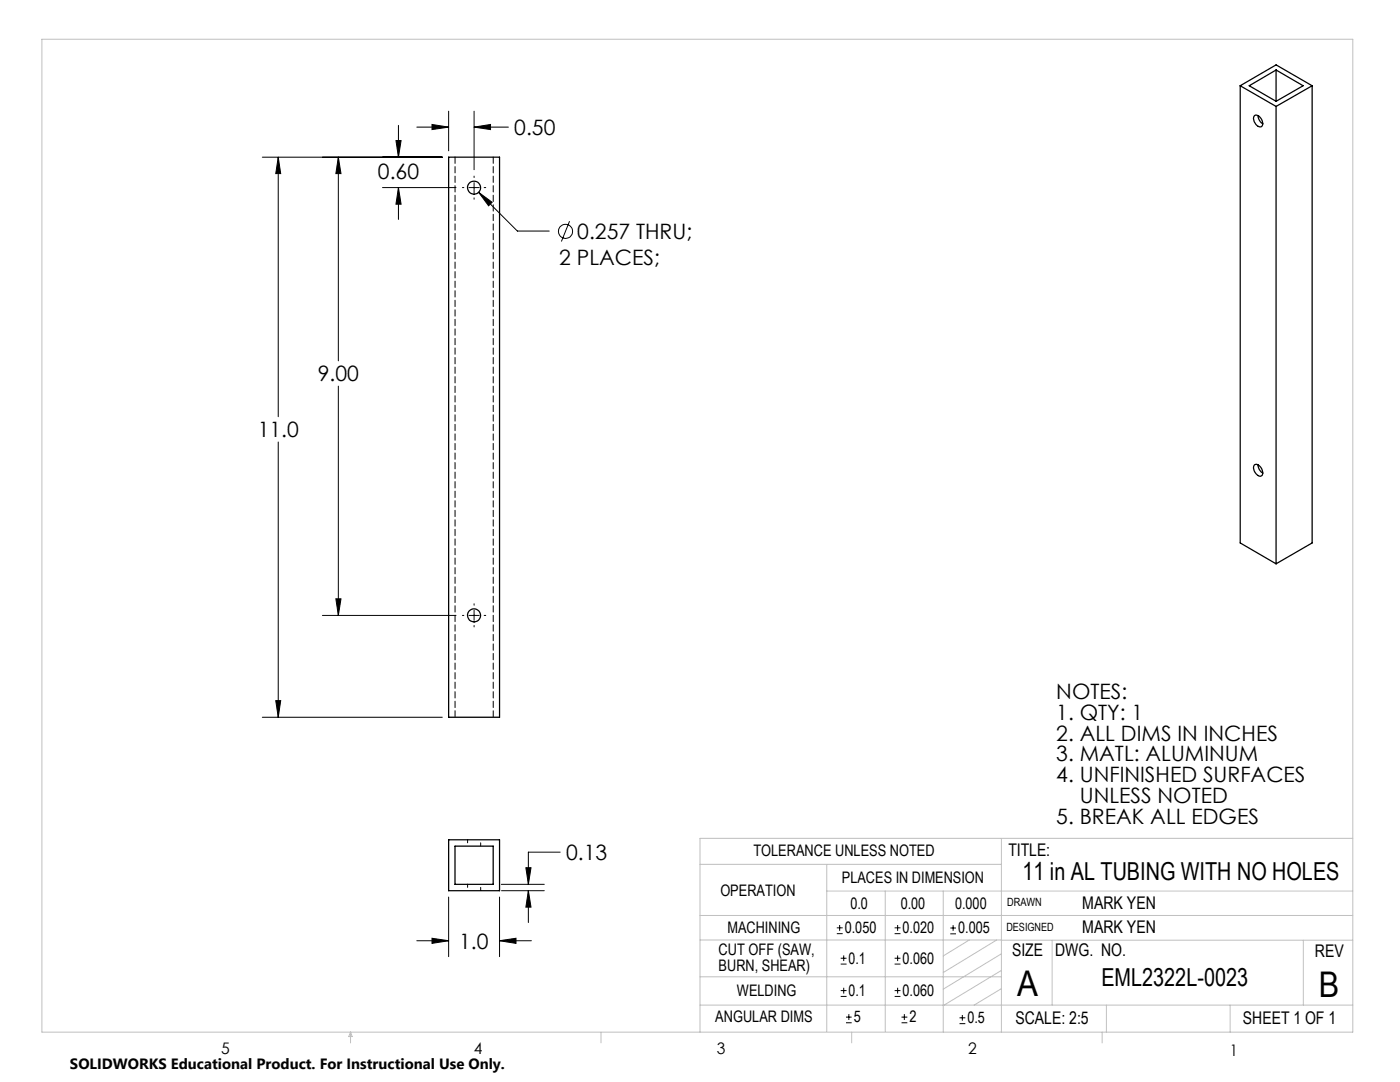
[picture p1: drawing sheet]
<svg xmlns="http://www.w3.org/2000/svg" width="279mm" height="216mm" viewBox="0 0 279 216" stroke-linecap="round" stroke-linejoin="round" font-family="sans-serif">
<g fill="none" stroke="#000" stroke-width=".2">
<path d="M52.4 31.4h35.9M55.5 31.4v51.7M55.5 31.4l.5 3.2h-1zM67.5 31.4l.6 3.2h-1.1zM67.5 31.4v40.6M76.3 37.4h14.7M79 28h1l-.5 3.4zM79.5 37.4l.5 3.3h-1zM79.5 25v6.4M79.5 37.4v6.4M83.2 25.4h6.3M86.2 24.8l3.3 .6-3.3 .5z"/>
<path d="M89.5 22.2v7.9M92.3 37.4h.3M93.6 37.4h2M94.6 22.2v11.7M94.6 25.4h6.9M94.6 25.4l3.3-.6v1.1zM94.6 35.1v.3M94.6 36.4v2.1M94.6 39.5v.3M95.5 38.4l2.7 2-.7 .7zM95.5 38.4l7.8 7.7h6.3M96.6 37.4h.3"/>
<path d="M113.7 44.1l-1.7 4.1M67.5 77v45.8M55.5 88.2v54.9M67 119.5h1.1l-.6 3.3zM55 139.8h1l-.5 3.3zM64.3 122.8h26.7M92.3 122.8h.3M93.6 122.8h2M94.6 120.5v.3M94.6 121.8v2M94.6 124.8v.3M96.6 122.8h.3"/>
<path d="M52.4 143.1h35.9M89.5 179v11.9M99.7 179v11.9M100 176.5h8.6M100.1 177.7h8.5M105 173.1h1l-.6 3.4zM105.4 177.7l.6 3.3h-1zM105.4 177.7v6.4M111.8 170h-6.4v6.5M83.2 187.7h6.3M86.2 187.2l3.3 .5-3.3 .5zM99.7 187.7l3.3-.5v1z"/>
<path d="M99.7 187.7h6.3M167 186.3h1.2M167 185.1h1.2M167.6 184.6v1.1M167.8 198.8h1.1M167.8 197.7h1.1M167.8 192.4h1.1M167.8 191.2h1.1M168.4 190.6v1.2M168.4 197.1v1.2M178.5 198.8h1.2M178.5 197.7h1.2"/>
<path d="M178.5 192.4h1.2M178.5 191.2h1.2M178.5 186.3h1.2M178.5 185.1h1.2M179.1 184.6v1.1M179.1 190.6v1.2M179.1 197.1v1.2M189.7 185.2h1.1M189.7 186.3h1.1M190.2 184.6v1.1M168.8 204.1h1.2M168.8 203h1.2"/>
<path d="M169.4 202.4v1.1M179.9 204.1h1.2M179.9 203h1.2M180.5 202.4v1.1M191.5 204.3h1.2M191.5 203.1h1.2M192.1 202.5v1.2"/>
<circle cx="112.9" cy="46.2" r="1.41"/>
</g>
<g fill="none" stroke="#c0c0c0" stroke-width=".2">
<path d="M8.4 7.8h261.6v198.2h-261.6zM139.7 172.5h60.1M165 177.8h105M165 172.5v33.3M176.7 177.8v28M188.2 177.8v28.2M199.8 167.3v38.7M270 167.3h-130.3v38.7M139.7 182.7h130.3M139.7 187.6h60.2M139.7 194.9h60.1M193.4 187.6l-5.2 3.1"/>
<path d="M198.9 187.6l-10.7 6.5M199.8 187.6h70.2M199.8 197.3l-5.4 3.3M199.8 193.6l-11.6 7.1M199.8 190.3l-11.6 7.1M210 187.6v13M260.1 187.6v13M70 206v2.1M70 206l.3 .8h-.7zM119.9 206v2.1M139.7 200.6h130.3M170 206v2.1"/>
<path d="M220 206v2.1M220.8 200.6v5.4M245.5 200.6v5.4"/>
</g>
<path d="M55.5 31.4l.5 3.2h-1zM55 139.8h1l-.5 3.3zM95.5 38.4l2 2.7 .7-.7zM79.5 37.4l.5 3.3h-1zM79 28h1l-.5 3.4zM67.5 31.4l.6 3.2h-1.1zM67 119.5h1.1l-.6 3.3zM86.2 24.8l3.3 .6-3.3 .5zM94.6 25.4l3.3-.6v1.1zM86.2 187.2l3.3 .5-3.3 .5zM99.7 187.7l3.3-.5v1zM105 173.1h1l-.6 3.4zM105.4 177.7l.6 3.3h-1z" fill="#000"/>
<g fill="none" stroke="#000" stroke-width=".25">
<path d="M247.5 17.1l7.2-4.2 7.2 4.2M247.5 17.1l7.2 4.1M247.5 17.1v91.2l7.2 4.2M254.7 14l5.4 3.1-5.4 3.1M254.7 14l-5.4 3.1 5.4 3.1M254.7 14v6.2M261.9 17.1l-7.2 4.1M261.9 17.1v91.2l-7.2 4.2M89.5 31.4h10.2v111.7h-10.2zM250.4 23.1a1.23 1.23 0 0 1 1.5 1.1l.1 .3a.63 .63 0 0 1-.3 .8 .63 .63 0 0 1-.8-.3 1.61 1.61 0 0 1-.5-1.9zM251.1 23.1a1.97 1.97 0 0 0 .9 1.6M254.7 21.2v91.3"/>
<path d="M250.4 92.7a1.36 1.36 0 0 1 1.6 1.5 .63 .63 0 0 1-.3 .8 .63 .63 0 0 1-.8-.3 1.59 1.59 0 0 1-.5-2zM251.1 92.7a1.97 1.97 0 0 0 .9 1.7M89.5 167.6h10.2v10.1h-10.2zM90.8 168.8h7.6v7.7h-7.6z"/>
<circle cx="94.6" cy="37.4" r="1.3"/>
<circle cx="94.6" cy="122.8" r="1.31"/>
</g>
<path d="M90.8 143.1v-111.8M98.4 143.1v-111.8" fill="none" stroke="#000" stroke-width=".2" stroke-dasharray="1.3 .6"/>
<path d="M93.3 176.4v1.3M93.3 167.5v1.3M95.9 177.7v-1.3M95.9 168.8v-1.3" fill="none" stroke="#000" stroke-width=".2" stroke-dasharray="1.3 .6" stroke-dashoffset=".6"/>
<g font-size="7.1">
<text x="203" y="198.7">A</text>
<text x="263.2" y="198.9">B</text>
</g>
<g font-size="4.9">
<text x="204" y="175.7">11 in AL TUBING WITH NO HOLES</text>
<text x="219.8" y="196.7">EML2322L-0023</text>
</g>
<g font-size="4.2">
<text x="102.6" y="26.9">0.50</text>
<text x="75.4" y="35.8">0.60</text>
<text x="115.2" y="47.7">0.257 THRU;</text>
<text x="111.6" y="52.8">2 PLACES;</text>
<text x="63.4" y="76.1">9.00</text>
<text x="51.4" y="87.3">11.0</text>
<text x="210.8" y="139.4">NOTES:</text>
<text x="210.8" y="143.6">1. QTY: 1</text>
<text x="210.8" y="147.8">2. ALL DIMS IN INCHES</text>
<text x="210.8" y="151.9">3. MATL: ALUMINUM</text>
<text x="210.8" y="156.1">4. UNFINISHED SURFACES</text>
<text x="215.5" y="160.3">UNLESS NOTED</text>
<text x="210.8" y="164.5">5. BREAK ALL EDGES</text>
<text x="113" y="171.6">0.13</text>
<text x="91.6" y="189.3">1.0</text>
</g>
<g font-size="3.5">
<text x="201.2" y="170.7">TITLE:</text>
<text x="216" y="181.4">MARK YEN</text>
<text x="202" y="190.8">SIZE</text>
<text x="210.6" y="190.8">DWG. NO.</text>
<text x="216" y="186.2">MARK YEN</text>
<text x="262.4" y="190.9">REV</text>
<text x="202.7" y="204.4">SCALE: 2:5</text>
<text x="248.1" y="204.4">SHEET 1 OF 1</text>
</g>
<g font-size="3.2">
<text x="150.4" y="170.8">TOLERANCE UNLESS NOTED</text>
<text x="143.8" y="178.9">OPERATION</text>
<text x="168" y="176.2">PLACES IN DIMENSION</text>
<text x="169.7" y="181.4">0.0</text>
<text x="179.8" y="181.4">0.00</text>
<text x="190.6" y="181.4">0.000</text>
<text x="143.4" y="190.5">CUT OFF (SAW,</text>
<text x="145.2" y="186.2">MACHINING</text>
<text x="168.6" y="186.2">0.050</text>
<text x="180.1" y="186.2">0.020</text>
<text x="191.2" y="186.2">0.005</text>
<text x="143.4" y="193.7">BURN, SHEAR)</text>
<text x="169.4" y="192.3">0.1</text>
<text x="180.1" y="192.3">0.060</text>
<text x="147.1" y="198.7">WELDING</text>
<text x="169.4" y="198.7">0.1</text>
<text x="180.1" y="198.7">0.060</text>
<text x="142.8" y="204">ANGULAR DIMS</text>
<text x="170.4" y="204">5</text>
<text x="181.5" y="204">2</text>
<text x="193.1" y="204.2">0.5</text>
<text x="44.2" y="210.4">5</text>
<text x="94.6" y="210.3">4</text>
<text x="143.1" y="210.4">3</text>
<text x="193.2" y="210.3">2</text>
<text x="245.4" y="210.6">1</text>
</g>
<text font-size="3" x="14" y="213.3">SOLIDWORKS Educational Product. For Instructional Use Only.</text>
<g font-size="2.3">
<text x="200.8" y="185.7">DESIGNED</text>
<text x="201" y="180.9">DRAWN</text>
</g>
</svg>
